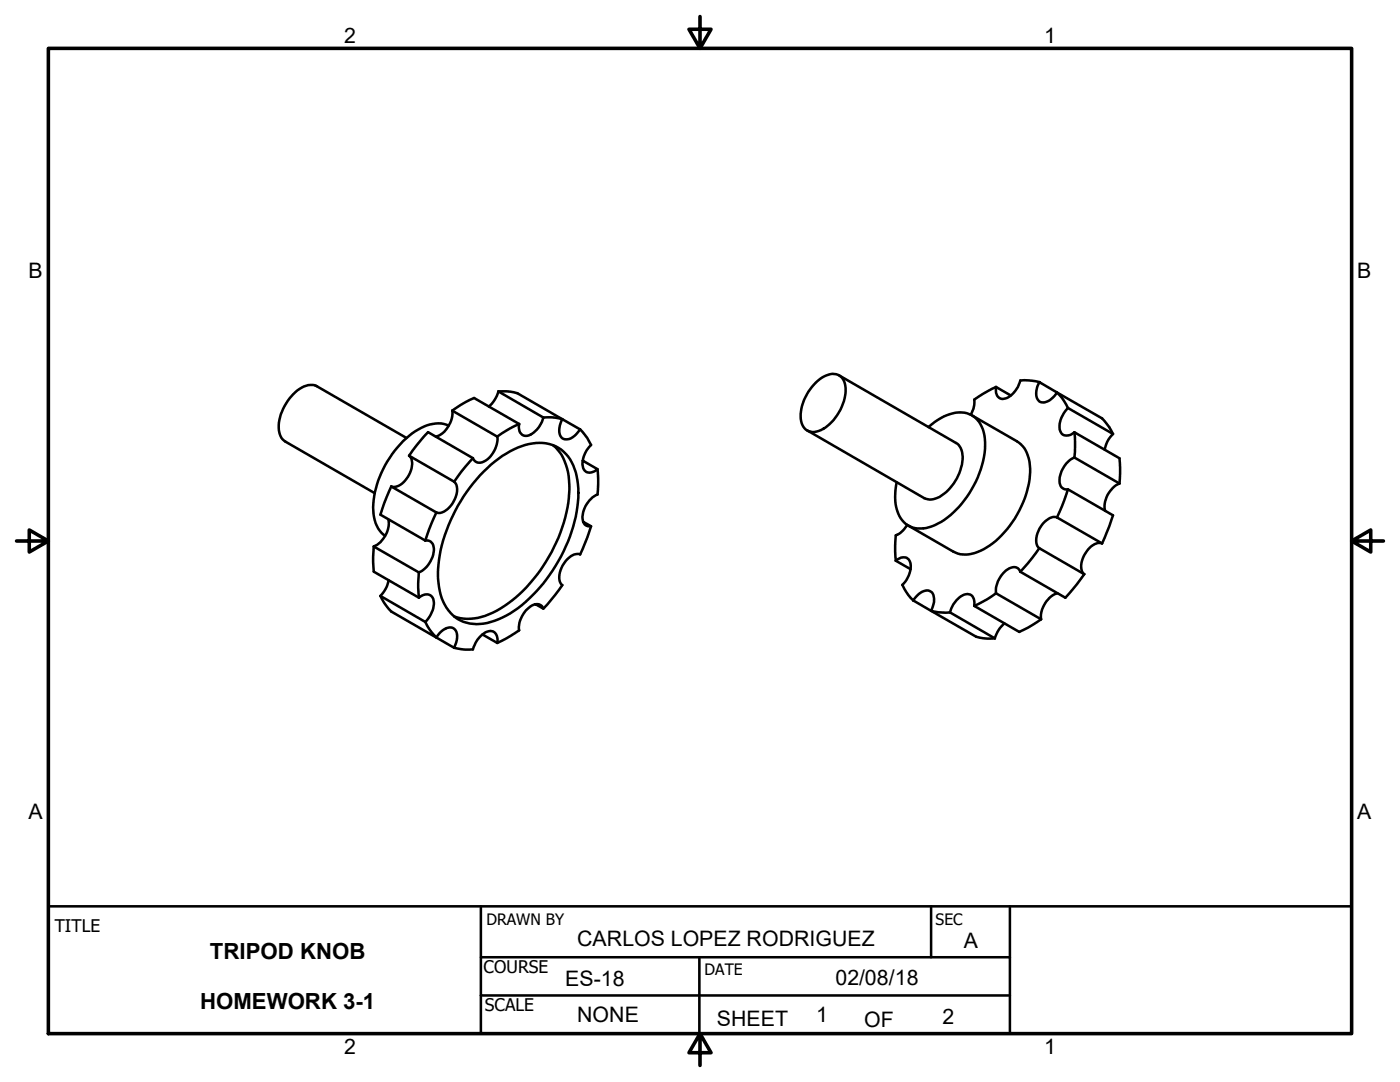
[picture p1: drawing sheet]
<svg xmlns="http://www.w3.org/2000/svg" width="279mm" height="216mm" viewBox="0 0 279 216" stroke-linecap="round" stroke-linejoin="round" font-family="sans-serif">
<g fill="none" stroke="#000" stroke-width=".51">
<path d="M99.5 78.1h2.3l1.5 .4 8.9 5.2M99.5 78.1l8.9 5.2M99.5 78.1a6.2 6.2 0 0 1-1.9 3M162.8 76.4a4.8 4.8 0 0 1 4.1-1.7 2.95 2.95 0 0 1 1.9 3.2 9.5 9.5 0 0 1-5.4 8.1 2.52 2.52 0 0 1-3.6-2.4 9.5 9.5 0 0 1 3-7.2zM167.5 74.9l23.3 13.5a3.6 3.6 0 0 1 1.2 3.8 9.6 9.6 0 0 1-4.9 7.1l-1.3 .4-1.4-.3-23.3-13.5M198.8 77.2l2.9 1.7M198.8 77.2l-2.6 1.4-1.8 1.1a4.9 4.9 0 0 1-.7 3.1M207.4 76.2l3.5 2.1a3.2 3.2 0 0 1-3.3 1.9 2.16 2.16 0 0 1-.7-2.7zM207.4 76.2l-1.4-.2-2.4-.1a4.8 4.8 0 0 1-3.4 3.7 1.56 1.56 0 0 1-1.4-2v-.4M78.1 97.1l-1.4 3.3-.8 2.3 9 5.2M78.1 97.1l9 5.2M81.1 87.4l-17.8-10.3a3.6 3.6 0 0 0-3.9 .8 9.6 9.6 0 0 0-3.7 8.3l.5 1.2 .7 .7 17.9 10.3"/>
<path d="M81.6 90.9l1.5-2 2.3-2.7 9 5.2M81.6 90.9a2.92 2.92 0 0 1 .2 3.4 3.9 3.9 0 0 1-3.4 2.9l-.3-.1M81.6 90.9l9 5.2M89.6 84.9a7 7 0 0 0-6.8 1.2 19.7 19.7 0 0 0-8.3 15.8 6.2 6.2 0 0 0 2.4 5M90.3 81.9l2.6-1.6 1.7-.9 9 5.2M90.3 81.9a5.2 5.2 0 0 1-3.3 5.2M90.3 81.9l8.9 5.2M90.6 96.1a3.1 3.1 0 0 1 0 3.8 3.8 3.8 0 0 1-3.3 2.4h-.2M94.4 91.4l-2.3 2.7-1.5 2M96.5 94.1a17.5 17.5 0 0 1 10.5-5.7 7.3 7.3 0 0 1 7.9 5.9 22.2 22.2 0 0 1-1.5 13.7 30.2 30.2 0 0 1-12.4 14.8 10.1 10.1 0 0 1-9.1 1 8.8 8.8 0 0 1-4.4-7.6 28.1 28.1 0 0 1 5-17.1l1.9-2.6zM99.2 87.1a5.1 5.1 0 0 1-3.2 5.2h-.6l-.5-.2-.5-.7M103.6 84.6l-1.7 .8-2.7 1.7"/>
<path d="M108.4 83.3h2.4l1.4 .4M108.4 83.3a4.7 4.7 0 0 1-3.5 3.7 1.69 1.69 0 0 1-1.3-2.4M110.4 88.9a10.3 10.3 0 0 1 3.2 7.8 30.6 30.6 0 0 1-9.2 21.2 18.6 18.6 0 0 1-9.8 5.5h-2.1l-1.8-.4M112.2 83.7a3.2 3.2 0 0 0 0 3.8 2.37 2.37 0 0 0 3-1.1l.6-.7M112.2 83.7l3.6 2M115.8 85.7l1.4 1.7 .8 1.4a4.7 4.7 0 0 0-1.5 4.8 1.7 1.7 0 0 0 2.8 0l-3-1.7M119.3 93.6l.1 3-.1 2.1a5 5 0 0 0-2.9 5.4l.5 .7 .5 .2h.6l-1.6-.9M185.3 85.2a9.3 9.3 0 0 1 7.1-2.9 5.2 5.2 0 0 1 4.2 5.3 19.4 19.4 0 0 1-6.9 15.2 8.6 8.6 0 0 1-7.6 2.5 5.6 5.6 0 0 1-3.4-5.4v-2.2l.2-1.5M194 82.9l8.9 5.2a6.6 6.6 0 0 1 2.7 6.1 19.9 19.9 0 0 1-9.3 15.4 6.3 6.3 0 0 1-6.1 .5l-8.9-5.2M213.1 81.4l-1.2-2-1-1.1 9 5.2 1.5 1.7 .7 1.4M213.1 81.4a4.9 4.9 0 0 0-1.5 4.6 1.62 1.62 0 0 0 2.8 .3M213.1 97.6l-1.2 3.4-1 2.3"/>
<path d="M213.1 81.4l9 5.2M214.4 86.3l9 5.1 .1 2-.1 3.1M214.4 86.3l.1 1.9-.1 3.1M214.4 91.3l9 5.2M214.4 91.3a5.1 5.1 0 0 0-2.8 5.4l.3 .5 .4 .4h.8l9 5.2-.7 2.3-1.5 3.3M222.1 86.6a5.5 5.5 0 0 0-1.6 3.1M223.4 96.5a5 5 0 0 0-2.8 5.4M74.6 109.1l-.1 2 .1 3 9 5.2M74.6 109.1l9 5.1M75.9 118.9l.8 1.4 1.4 1.7 9 5.2-1.5-1.7-.7-1.4M75.9 118.9l9 5.2M77.5 103.6a5.2 5.2 0 0 1-2.9 5.5"/>
<path d="M77.6 115.8a6 6 0 0 1-1.7 3.1M83.6 114.2l-.1 2.1 .1 3M83.6 119.3a1.71 1.71 0 0 1 2.9 .2 5 5 0 0 1-1.6 4.6M84.9 107.9a1.58 1.58 0 0 1 1.7 1.9 5.5 5.5 0 0 1-3 4.4M87.1 102.3l-1.5 3.3-.7 2.3M118 105l-.8 2.3-1.4 3.3a2.9 2.9 0 0 0-3.1 1.6 4 4 0 0 0-.7 4.4l.2 .2-.7 1-3.1 3.7M178.8 111.9a1.71 1.71 0 0 1 2.7 0 4.6 4.6 0 0 1-1.4 4.8l1.2 2 .9 1.1M178.8 111.9l2.9 1.7M181.1 104.7a4.8 4.8 0 0 1-2.3 2.1l-.2 3.1 .2 2M183.1 118.8a2.05 2.05 0 0 1 2.9-.6 3.5 3.5 0 0 1-.2 3.7l-3.6-2.1zM198.8 118.4l-1.7 1.1-2.7 1.4M198.8 118.4l9 5.2"/>
<path d="M203.6 114.1l9 5.2 2.3-2.7 1.5-2M203.6 114.1a1.51 1.51 0 0 0-2.5-.5 5.4 5.4 0 0 0-2.3 4.8M207.4 109.4l-2.2 2.9-1.6 1.8M207.4 109.4l9 5.2M210.9 103.3a2.91 2.91 0 0 0-3 1.5 4 4 0 0 0-.7 4.4l.2 .2M210.9 103.3l9 5.1M211.1 118.4a5.1 5.1 0 0 0-3.3 5.2M219.9 108.4a2.87 2.87 0 0 0-3 1.6 4 4 0 0 0-.7 4.4l.2 .2M87.9 126.2a2.24 2.24 0 0 1 2.7-.8 2.83 2.83 0 0 1 .2 3.4l-.2 .5-3.5-2.1zM96.3 126.6l2.9 1.7M99.2 128.3a1.67 1.67 0 0 0-1.6-2.4 5.1 5.1 0 0 0-3.2 3.7h-1.6l-2.2-.3M106.9 120.6l1.5 .9a1.53 1.53 0 0 0-2.5-.5 5.4 5.4 0 0 0-2.3 4.8l-2.6 1.6-1.8 .9"/>
<path d="M189.6 122.2h-2.4l-1.4-.3 9 5.1 1.4 .4h2.3M189.6 122.2l8.9 5.2M194.4 120.9l9 5.2 1.7-.9 2.7-1.6M194.4 120.9a1.75 1.75 0 0 0-1.3-2.4 4.7 4.7 0 0 0-3.5 3.7M200.4 124.4a6.3 6.3 0 0 0-1.9 3M9.7 180.8h260v25.4M96 191h105.5M96 180.8v25.4M96 198.6h105.5M139.6 191v15.2M185.8 180.8v10.2M201.5 180.8v25.4"/>
</g>
<path d="M9.7 9.7h260v196.5h-260zM139.7 3.3v6.4l-2.2-3.9h4.4l-2.2 3.9M3.3 107.9h6.4l-3.9-2.2v4.5l3.9-2.3M269.7 107.9l3.9 2.3v-4.5l-3.9 2.2h6.4M139.7 206.2l2.2 3.9h-4.4l2.2-3.9v6.4" fill="none" stroke="#000" stroke-width=".71"/>
<g font-size="4.4">
<text x="41.9" y="191.4">TRIPOD KNOB</text>
<text x="39.9" y="201.4">HOMEWORK 3-1</text>
</g>
<g font-size="4.3">
<text x="68.7" y="8.7">2</text>
<text x="208.4" y="8.7">1</text>
<text x="5.7" y="55.5">B</text>
<text x="270.9" y="55.5">B</text>
<text x="5.7" y="163.4">A</text>
<text x="270.8" y="163.4">A</text>
<text x="115.2" y="188.8">CARLOS LOPEZ RODRIGUEZ</text>
<text x="192.4" y="189.1">A</text>
<text x="112.8" y="196.7">ES-18</text>
<text x="166.7" y="196.6">02/08/18</text>
<text x="115.2" y="204">NONE</text>
<text x="162.9" y="204">1</text>
<text x="143.1" y="204.7">SHEET</text>
<text x="172.5" y="204.9">OF</text>
<text x="188.1" y="204.4">2</text>
<text x="68.7" y="210.3">2</text>
<text x="208.4" y="210.3">1</text>
</g>
<g font-size="3.5">
<text x="10.9" y="186">TITLE</text>
<text x="96.5" y="194.2">COURSE</text>
<text x="96.8" y="201.7">SCALE</text>
</g>
<g font-size="3.1">
<text x="97.1" y="184.7">DRAWN BY</text>
<text x="186.7" y="184.7">SEC</text>
<text x="140.6" y="194.5">DATE</text>
</g>
</svg>
